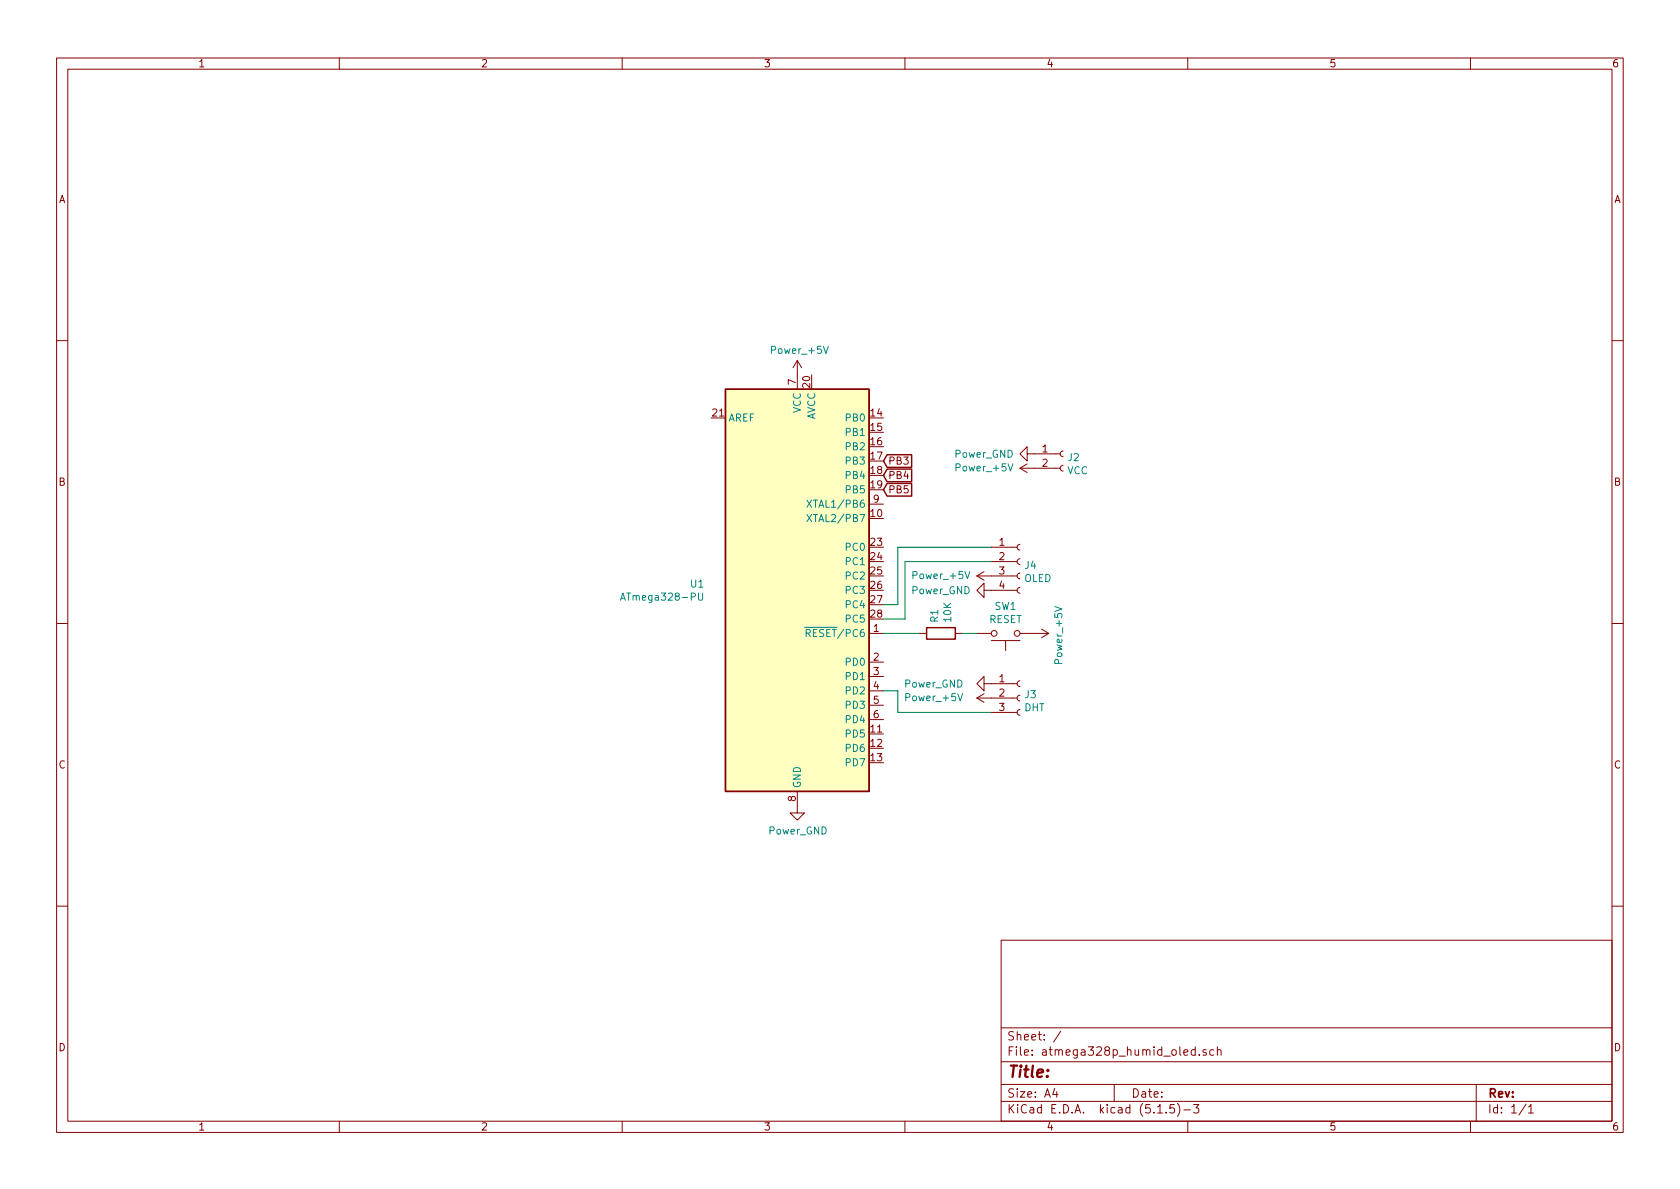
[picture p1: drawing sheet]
EESchema Schematic File Version 4
EELAYER 30 0
EELAYER END
$Descr A4 11693 8268
encoding utf-8
Sheet 1 1
Title ""
Date ""
Rev ""
Comp ""
Comment1 ""
Comment2 ""
Comment3 ""
Comment4 ""
$EndDescr
$Comp
L Connector:Conn_01x02_Female J2
U 1 1
P 7400 3150
F 0 "J2" H 7428 3126 50  0000 L CNN
F 1 "VCC" H 7428 3035 50  0000 L CNN
F 2 "Connector_PinHeader_2.54mm:PinHeader_1x02_P2.54mm_Vertical" H 7400 3150 50  0001 C CNN
F 3 "~" H 7400 3150 50  0001 C CNN
	1    7400 3150
	1    0    0    -1  
$EndComp
$Comp
L Connector:Conn_01x03_Female J3
U 1 1
P 7100 4850
F 0 "J3" H 7128 4876 50  0000 L CNN
F 1 "DHT" H 7128 4785 50  0000 L CNN
F 2 "Connector_PinHeader_2.54mm:PinHeader_1x03_P2.54mm_Vertical" H 7100 4850 50  0001 C CNN
F 3 "~" H 7100 4850 50  0001 C CNN
	1    7100 4850
	1    0    0    -1  
$EndComp
$Comp
L Connector:Conn_01x04_Female J4
U 1 1
P 7100 3900
F 0 "J4" H 7128 3876 50  0000 L CNN
F 1 "OLED" H 7128 3785 50  0000 L CNN
F 2 "Connector_PinHeader_2.54mm:PinHeader_1x04_P2.54mm_Vertical" H 7100 3900 50  0001 C CNN
F 3 "~" H 7100 3900 50  0001 C CNN
	1    7100 3900
	1    0    0    -1  
$EndComp
$Comp
L fab:Power_GND #PWR0102
U 1 1
P 5550 5600
F 0 "#PWR0102" H 5550 5350 50  0001 C CNN
F 1 "Power_GND" H 5555 5427 50  0000 C CNN
F 2 "" H 5550 5600 50  0001 C CNN
F 3 "" H 5550 5600 50  0001 C CNN
	1    5550 5600
	1    0    0    -1  
$EndComp
$Comp
L fab:Power_GND #PWR0103
U 1 1
P 6900 4100
F 0 "#PWR0103" H 6900 3850 50  0001 C CNN
F 1 "Power_GND" V 6900 3750 50  0000 C CNN
F 2 "" H 6900 4100 50  0001 C CNN
F 3 "" H 6900 4100 50  0001 C CNN
	1    6900 4100
	0    1    1    0   
$EndComp
$Comp
L fab:Power_GND #PWR0104
U 1 1
P 6900 4750
F 0 "#PWR0104" H 6900 4500 50  0001 C CNN
F 1 "Power_GND" V 6900 4350 50  0000 C CNN
F 2 "" H 6900 4750 50  0001 C CNN
F 3 "" H 6900 4750 50  0001 C CNN
	1    6900 4750
	0    1    1    0   
$EndComp
$Comp
L fab:Power_GND #PWR0105
U 1 1
P 7200 3150
F 0 "#PWR0105" H 7200 2900 50  0001 C CNN
F 1 "Power_GND" V 7200 2800 50  0000 C CNN
F 2 "" H 7200 3150 50  0001 C CNN
F 3 "" H 7200 3150 50  0001 C CNN
	1    7200 3150
	0    1    1    0   
$EndComp
$Comp
L fab:Power_+5V #PWR0107
U 1 1
P 7200 3250
F 0 "#PWR0107" H 7200 3100 50  0001 C CNN
F 1 "Power_+5V" V 7200 3600 50  0000 C CNN
F 2 "" H 7200 3250 50  0001 C CNN
F 3 "" H 7200 3250 50  0001 C CNN
	1    7200 3250
	0    -1   -1   0   
$EndComp
$Comp
L fab:Power_+5V #PWR0108
U 1 1
P 6900 4850
F 0 "#PWR0108" H 6900 4700 50  0001 C CNN
F 1 "Power_+5V" V 6900 5250 50  0000 C CNN
F 2 "" H 6900 4850 50  0001 C CNN
F 3 "" H 6900 4850 50  0001 C CNN
	1    6900 4850
	0    -1   -1   0   
$EndComp
$Comp
L fab:Power_+5V #PWR0109
U 1 1
P 6900 4000
F 0 "#PWR0109" H 6900 3850 50  0001 C CNN
F 1 "Power_+5V" V 6900 4350 50  0000 C CNN
F 2 "" H 6900 4000 50  0001 C CNN
F 3 "" H 6900 4000 50  0001 C CNN
	1    6900 4000
	0    -1   -1   0   
$EndComp
$Comp
L fab:Power_+5V #PWR0110
U 1 1
P 5550 2600
F 0 "#PWR0110" H 5550 2450 50  0001 C CNN
F 1 "Power_+5V" H 5565 2773 50  0000 C CNN
F 2 "" H 5550 2600 50  0001 C CNN
F 3 "" H 5550 2600 50  0001 C CNN
	1    5550 2600
	1    0    0    -1  
$EndComp
Text GLabel 6150 3200 2    50   Input ~ 0
PB3
Text GLabel 6150 3300 2    50   Input ~ 0
PB4
Text GLabel 6150 3400 2    50   Input ~ 0
PB5
$Comp
L fab:R R1
U 1 1
P 6550 4400
F 0 "R1" H 6620 4446 50  0000 L CNN
F 1 "10K" H 6620 4355 50  0000 L CNN
F 2 "fab:R_1206" V 6480 4400 50  0001 C CNN
F 3 "~" H 6550 4400 50  0001 C CNN
	1    6550 4400
	0    -1   -1   0   
$EndComp
$Comp
L fab:Power_+5V #PWR0111
U 1 1
P 7200 4400
F 0 "#PWR0111" H 7200 4250 50  0001 C CNN
F 1 "Power_+5V" H 7215 4573 50  0000 C CNN
F 2 "" H 7200 4400 50  0001 C CNN
F 3 "" H 7200 4400 50  0001 C CNN
	1    7200 4400
	0    1    1    0   
$EndComp
Wire Wire Line
	6700 4400 6800 4400
Wire Wire Line
	6150 4300 6300 4300
Wire Wire Line
	6300 4300 6300 3900
Wire Wire Line
	6300 3900 6900 3900
Wire Wire Line
	6150 4200 6250 4200
Wire Wire Line
	6250 4200 6250 3800
Wire Wire Line
	6250 3800 6900 3800
Wire Wire Line
	6150 4800 6250 4800
Wire Wire Line
	6250 4800 6250 4950
Wire Wire Line
	6250 4950 6900 4950
$Comp
L MCU_Microchip_ATmega:ATmega328-PU U1
U 1 1
P 5550 4100
F 0 "U1" H 4906 4146 50  0000 R CNN
F 1 "ATmega328-PU" H 4906 4055 50  0000 R CNN
F 2 "Package_DIP:DIP-28_W7.62mm" H 5550 4100 50  0001 C CIN
F 3 "http://ww1.microchip.com/downloads/en/DeviceDoc/ATmega328_P%20AVR%20MCU%20with%20picoPower%20Technology%20Data%20Sheet%2040001984A.pdf" H 5550 4100 50  0001 C CNN
	1    5550 4100
	1    0    0    -1  
$EndComp
$Comp
L fab:BUTTON_B3SN SW1
U 1 1
P 7000 4400
F 0 "SW1" H 7000 4215 50  0000 C CNN
F 1 "RESET" H 7000 4306 50  0000 C CNN
F 2 "Button_Switch_THT:SW_PUSH_6mm" H 7000 4600 50  0001 C CNN
F 3 "https://omronfs.omron.com/en_US/ecb/products/pdf/en-b3sn.pdf" H 7000 4600 50  0001 C CNN
	1    7000 4400
	-1   0    0    1   
$EndComp
Wire Wire Line
	6150 4400 6400 4400
$EndSCHEMATC
